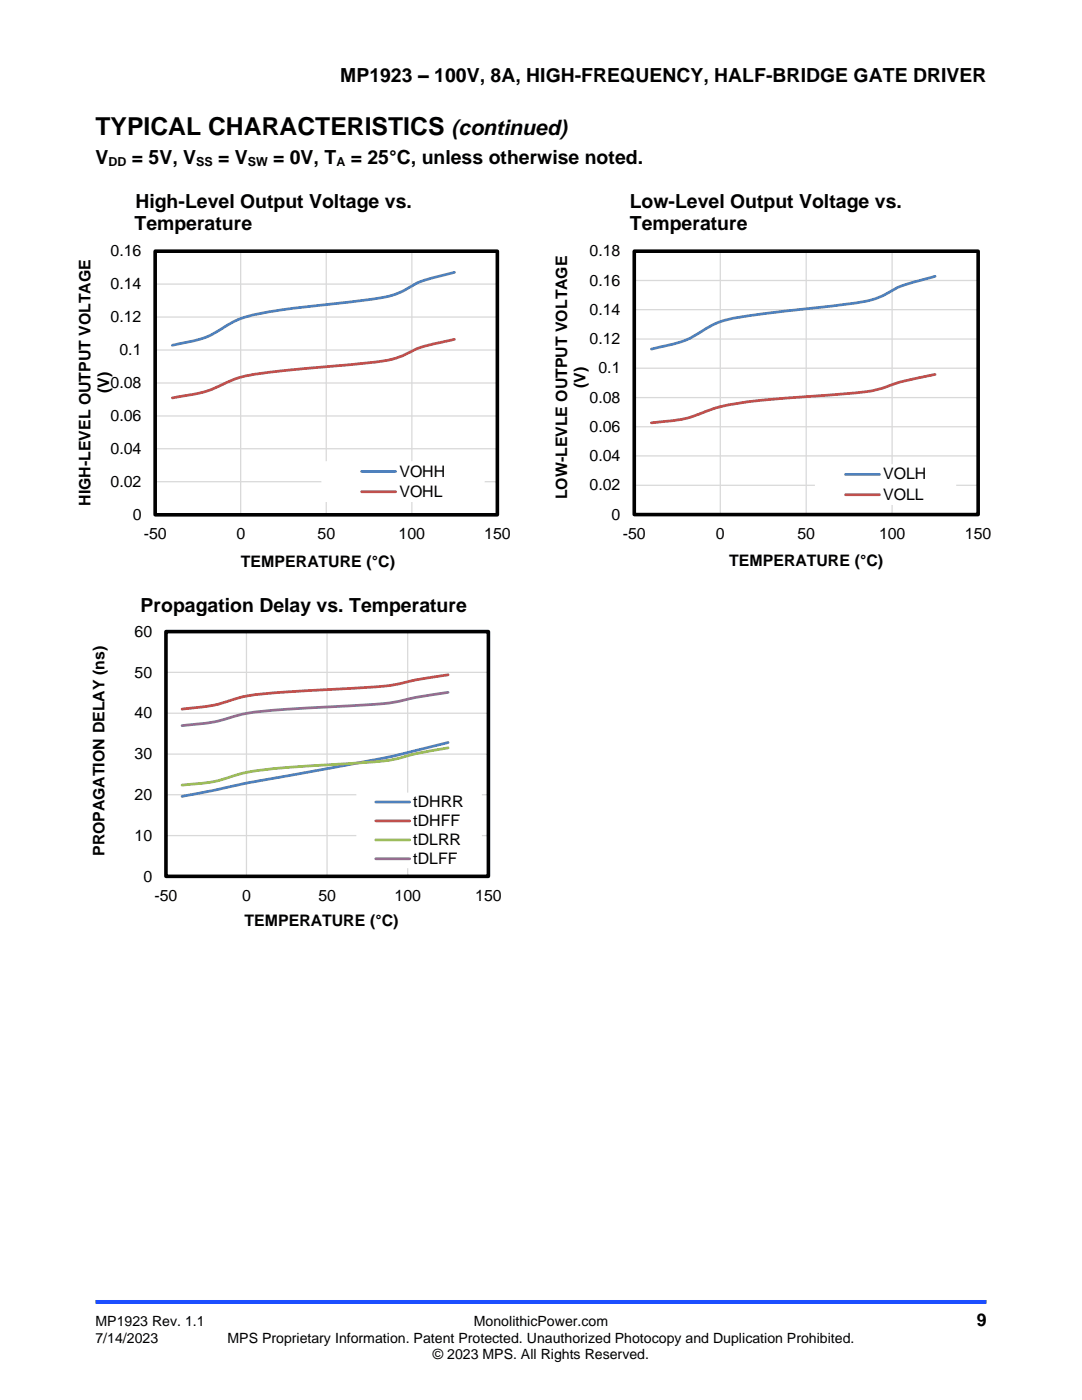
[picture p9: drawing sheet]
<svg xmlns="http://www.w3.org/2000/svg" width="216mm" height="279mm" viewBox="0 0 216 279" stroke-linecap="round" stroke-linejoin="round" font-family="sans-serif">
<path d="M19 259.8h177.8" fill="none" stroke="#1c4eff" stroke-width=".79" stroke-linecap="butt"/>
<path d="M31 56.7h68.2M48 50.1v52.6M65.1 50.1v52.6M82.2 50.1v52.6M31 63.3h68.2M31 69.9h68.2M31 76.4h68.2M31 83h68.2M31 89.6h68.2M31 96.1h68.2M31 102.7v-52.6h68.2v52.6" fill="none" stroke="#d9d9d9" stroke-width=".25"/>
<path d="M31 50.1h68.2v52.6h-68.2z" fill="none" stroke="#000" stroke-width=".72" stroke-linecap="butt"/>
<path d="M31 102.7h68.2" fill="none" stroke="#000" stroke-width=".25"/>
<path d="M90.7 54.4l-1.7 .4a21.6 21.6 0 0 0-8.2 3.1 23.5 23.5 0 0 1-9 2.1l-15.2 1.8a33.1 33.1 0 0 0-10.2 2.5 29 29 0 0 1-6.9 3.5l-5.1 1.1" fill="none" stroke="#4f81bd" stroke-width=".55"/>
<path d="M90.7 67.7l-1.7 .4a24.3 24.3 0 0 0-9 3 38 38 0 0 1-9.8 1.6 214.5 214.5 0 0 0-21.4 2.4 36.7 36.7 0 0 0-6.8 2.7 44.9 44.9 0 0 1-7.6 1.6" fill="none" stroke="#c0504d" stroke-width=".55"/>
<path d="M64.1 92h32.6v8.2h-32.6z" fill-rule="evenodd" fill="#fff"/>
<path d="M186.6 55.2l-2.3 .6a22.6 22.6 0 0 0-7.7 3 24.4 24.4 0 0 1-9 2.1 276.5 276.5 0 0 0-22.4 2.9 20.6 20.6 0 0 0-6.9 3.3 30.6 30.6 0 0 1-8.3 2.6M72.2 94.1h6.7" fill="none" stroke="#4f81bd" stroke-width=".55"/>
<path d="M186.6 74.7l-3.4 .7a34.8 34.8 0 0 0-7.4 2.1 77.7 77.7 0 0 1-13.1 1.5 115.8 115.8 0 0 0-19 2.2l-2.4 .7a25.3 25.3 0 0 1-10.5 2.4l-.8 .1M72.2 98.1h6.7" fill="none" stroke="#c0504d" stroke-width=".55"/>
<path d="M126.5 56h68.7M143.7 50.2v52.5M160.9 50.2v52.5M178 50.2v52.5M126.5 61.8h68.7M126.5 67.7h68.7M126.5 73.5h68.7M126.5 79.3h68.7M126.5 85.2h68.7M126.5 91h68.7M126.5 96.9h68.7M126.5 102.7v-52.5h68.7v52.5" fill="none" stroke="#d9d9d9" stroke-width=".25"/>
<path d="M126.6 50.1h68.6v52.6h-68.6z" fill="none" stroke="#000" stroke-width=".72" stroke-linecap="butt"/>
<path d="M126.5 102.7h68.7" fill="none" stroke="#000" stroke-width=".25"/>
<path d="M162.6 92.6h28.2v8.2h-28.2z" fill-rule="evenodd" fill="#fff"/>
<path d="M168.7 94.7h6.8M89.4 148.2l-3.2 .8a210.5 210.5 0 0 1-22.4 4.7l-6.6 1.2a239.9 239.9 0 0 0-16.8 3.3l-4.1 .7" fill="none" stroke="#4f81bd" stroke-width=".55"/>
<path d="M168.7 98.7h6.8M89.4 134.7l-7 1.1a39 39 0 0 1-10.8 1.5l-1.5 .1a225.3 225.3 0 0 0-20.9 1.5l-1.7 .4a36.1 36.1 0 0 1-11.2 2.2" fill="none" stroke="#c0504d" stroke-width=".55"/>
<path d="M33.1 134.2h64.3M49.2 126.1v48.8M65.3 126.1v48.8M81.3 126.1v48.8M33.1 142.3h64.3M33.1 150.5h64.3M33.1 158.6h64.3M33.1 166.8h64.3M33.1 174.9v-48.8h64.3v48.8" fill="none" stroke="#d9d9d9" stroke-width=".25"/>
<path d="M33.1 126.1h64.4v48.8h-64.4z" fill="none" stroke="#000" stroke-width=".72" stroke-linecap="butt"/>
<path d="M33.1 174.9h64.3" fill="none" stroke="#000" stroke-width=".25"/>
<path d="M89.4 149.2l-7 1.3a33.8 33.8 0 0 1-10.8 1.8 225 225 0 0 0-21.7 1.7l-2.4 .6a33.1 33.1 0 0 1-11.2 2.1" fill="none" stroke="#9bbb59" stroke-width=".55"/>
<path d="M89.4 138.2l-7 1.1a39.6 39.6 0 0 1-10.8 1.5h-1.5a219.5 219.5 0 0 0-20.9 1.6l-1.7 .4a38 38 0 0 1-11.2 2" fill="none" stroke="#8064a2" stroke-width=".55"/>
<path d="M71.1 158.2h25.1v15.1h-25.1z" fill-rule="evenodd" fill="#fff"/>
<path d="M75 160.1h6.7" fill="none" stroke="#4f81bd" stroke-width=".55"/>
<path d="M75 163.8h6.7" fill="none" stroke="#c0504d" stroke-width=".55"/>
<path d="M75 167.6h6.7" fill="none" stroke="#9bbb59" stroke-width=".55"/>
<path d="M75 171.4h6.7" fill="none" stroke="#8064a2" stroke-width=".55"/>
<text font-size="4.9" x="19" y="27">TYPICAL CHARACTERISTICS</text>
<text font-size="4.2" x="90.1" y="27">(continued)</text>
<g font-size="3.9">
<text x="67.9" y="16.3">MP1923 – 100V, 8A, HIGH-FREQUENCY, HALF-BRIDGE GATE DRIVER</text>
<text x="19" y="32.7">V</text>
<text x="26.3" y="32.7">= 5V, V</text>
<text x="43.5" y="32.7">= V</text>
<text x="54.5" y="32.7">= 0V, T</text>
<text x="70" y="32.7">= 25°C, unless otherwise noted.</text>
<text x="27" y="41.4">High-Level Output Voltage vs.</text>
<text x="125.7" y="41.4">Low-Level Output Voltage vs.</text>
<text x="26.8" y="45.9">Temperature</text>
<text x="125.7" y="45.9">Temperature</text>
<text x="28.1" y="122.1">Propagation Delay vs. Temperature</text>
</g>
<text font-size="3.5" x="194.9" y="264.6">9</text>
<g font-size="3.2">
<text x="22.1" y="51.1">0.16</text>
<text x="117.6" y="51.1">0.18</text>
<text x="22.1" y="57.7">0.14</text>
<text x="117.6" y="57">0.16</text>
<text x="22.1" y="64.3">0.12</text>
<text x="117.6" y="62.8">0.14</text>
<text x="23.8" y="70.9">0.1</text>
<text x="117.6" y="68.7">0.12</text>
<text x="22.1" y="77.4">0.08</text>
<text x="116.8" y="77.5" transform="rotate(-90 116.8 77.5)">(V)</text>
<text x="119.4" y="74.5">0.1</text>
<text x="21.8" y="78.4" transform="rotate(-90 21.8 78.4)">(V)</text>
<text x="117.6" y="80.4">0.08</text>
<text x="22.1" y="84">0.06</text>
<text x="117.6" y="86.2">0.06</text>
<text x="22.1" y="90.6">0.04</text>
<text x="79.7" y="95.1">VOHH</text>
<text x="117.6" y="92">0.04</text>
<text x="176.2" y="95.7">VOLH</text>
<text x="18.1" y="100.9" transform="rotate(-90 18.1 100.9)">HIGH-LEVEL OUTPUT VOLTAGE</text>
<text x="22.1" y="97.2">0.02</text>
<text x="79.7" y="99.2">VOHL</text>
<text x="113.2" y="99.7" transform="rotate(-90 113.2 99.7)">LOW-LEVLE OUTPUT VOLTAGE</text>
<text x="117.6" y="97.9">0.02</text>
<text x="176.2" y="99.8">VOLL</text>
<text x="26.5" y="103.8">0</text>
<text x="28.7" y="107.5">-50</text>
<text x="47.2" y="107.5">0</text>
<text x="63.4" y="107.5">50</text>
<text x="79.5" y="107.5">100</text>
<text x="96.6" y="107.5">150</text>
<text x="122" y="103.7">0</text>
<text x="124.3" y="107.5">-50</text>
<text x="142.8" y="107.5">0</text>
<text x="159.1" y="107.5">50</text>
<text x="175.4" y="107.5">100</text>
<text x="192.6" y="107.5">150</text>
<text x="48.1" y="113.2">TEMPERATURE (°C)</text>
<text x="145.5" y="113">TEMPERATURE (°C)</text>
<text x="26.8" y="127.1">60</text>
<text x="26.8" y="135.2">50</text>
<text x="26.8" y="143.4">40</text>
<text x="26.8" y="151.5">30</text>
<text x="26.8" y="159.7">20</text>
<text x="82.5" y="161.1">tDHRR</text>
<text x="26.8" y="167.8">10</text>
<text x="82.5" y="164.9">tDHFF</text>
<text x="20.8" y="170.8" transform="rotate(-90 20.8 170.8)">PROPAGATION DELAY (ns)</text>
<text x="82.5" y="168.6">tDLRR</text>
<text x="82.5" y="172.4">tDLFF</text>
<text x="28.6" y="176">0</text>
<text x="30.8" y="179.7">-50</text>
<text x="48.3" y="179.7">0</text>
<text x="63.5" y="179.7">50</text>
<text x="78.7" y="179.7">100</text>
<text x="94.8" y="179.7">150</text>
<text x="48.8" y="184.9">TEMPERATURE (°C)</text>
</g>
<g font-size="2.8">
<text x="19" y="264.6">MP1923 Rev. 1.1</text>
<text x="19" y="267.9">7/14/2023</text>
<text x="45.4" y="267.9">MPS Proprietary Information. Patent Protected. Unauthorized Photocopy and Duplication Prohibited.</text>
<text x="94.6" y="264.6">MonolithicPower.com</text>
<text x="86.4" y="271.2">© 2023 MPS. All Rights Reserved.</text>
</g>
<g font-size="2.5">
<text x="21.6" y="33.1">DD</text>
<text x="39.1" y="33.1">SS</text>
<text x="49.4" y="33.1">SW</text>
<text x="67.1" y="33.1">A</text>
</g>
</svg>
